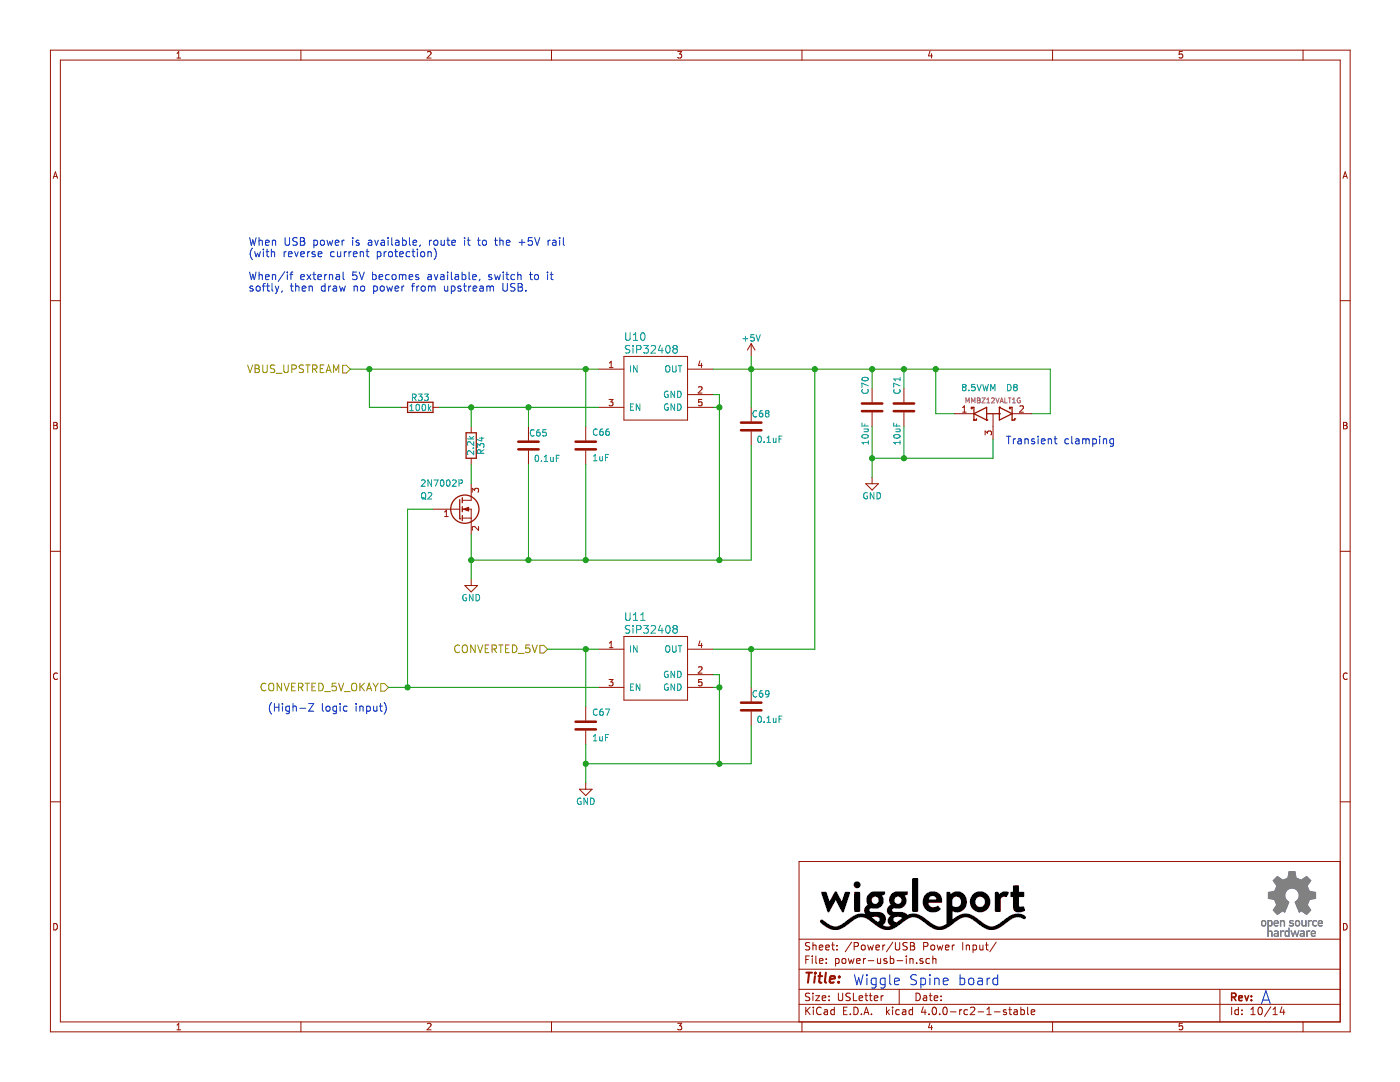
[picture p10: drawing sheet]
EESchema Schematic File Version 2
LIBS:power
LIBS:device
LIBS:transistors
LIBS:conn
LIBS:linear
LIBS:regul
LIBS:74xx
LIBS:cmos4000
LIBS:adc-dac
LIBS:memory
LIBS:xilinx
LIBS:microcontrollers
LIBS:dsp
LIBS:microchip
LIBS:analog_switches
LIBS:motorola
LIBS:texas
LIBS:intel
LIBS:audio
LIBS:interface
LIBS:digital-audio
LIBS:philips
LIBS:display
LIBS:cypress
LIBS:siliconi
LIBS:opto
LIBS:atmel
LIBS:contrib
LIBS:valves
LIBS:ftdi
LIBS:Lattice
LIBS:silabs
LIBS:Cypress_cy8c5xlp
LIBS:Cypress_PSoC
LIBS:Lattice_iCE_FPGA
LIBS:xess
LIBS:xilinx6s
LIBS:xilinx6v
LIBS:xilinx7
LIBS:wiggle-spine-cache
EELAYER 25 0
EELAYER END
$Descr USLetter 11000 8500
encoding utf-8
Sheet 10 14
Title ""
Date ""
Rev ""
Comp ""
Comment1 ""
Comment2 ""
Comment3 ""
Comment4 ""
$EndDescr
$Comp
L Q_NMOS_GSD Q2
U 1 1
P 3600 4000
F 0 "Q2" H 3300 4100 50  0000 L CNN
F 1 "2N7002P" H 3300 4200 50  0000 L CNN
F 2 "TO_SOT_Packages_SMD:SOT-23" H 3800 4100 29  0001 C CNN
F 3 "http://www.nxp.com/documents/data_sheet/2N7002P.pdf" H 3600 4000 60  0001 C CNN
F 4 "NXP" H 3600 4000 60  0001 C CNN "Mfg1"
F 5 "2N7002P.215" H 3600 4000 60  0001 C CNN "Mfg1Id"
F 6 "0.02936" H 3600 4000 60  0001 C CNN "RefPrice1k"
F 7 "Digikey" H 3600 4000 60  0001 C CNN "Vend1"
F 8 "568-5818-1-ND" H 3600 4000 60  0001 C CNN "Vend1Id"
	1    3600 4000
	1    0    0    -1  
$EndComp
$Comp
L C C66
U 1 1
P 4600 3500
F 0 "C66" H 4650 3600 50  0000 L CNN
F 1 "1uF " H 4650 3400 50  0000 L CNN
F 2 "Capacitors_SMD:C_0805" H 4638 3350 30  0001 C CNN
F 3 "http://www.murata.com/~/media/webrenewal/support/library/catalog/products/capacitor/mlcc/c02e.ashx" H 4600 3500 60  0001 C CNN
F 4 "GRM219R61H105KA73D" H 4650 3300 39  0001 L BNN "Mfg1Id"
F 5 "Murata" H 4600 3500 60  0001 C CNN "Mfg1"
F 6 "Digikey" H 4600 3500 60  0001 C CNN "Vend1"
F 7 "490-10743-2-ND" H 4600 3500 60  0001 C CNN "Vend1Id"
F 8 "0.03980" H 4600 3500 60  0001 C CNN "RefPrice1k"
	1    4600 3500
	1    0    0    -1  
$EndComp
$Comp
L R R33
U 1 1
P 3300 3200
F 0 "R33" V 3380 3200 50  0000 C CNN
F 1 "100k" V 3300 3200 50  0000 C CNN
F 2 "Resistors_SMD:R_0805" V 3230 3200 30  0001 C CNN
F 3 "https://www.seielect.com/Catalog/SEI-RMCF_RMCP.pdf" H 3300 3200 30  0001 C CNN
F 4 "Digikey" V 3300 3200 60  0001 C CNN "Vend1"
F 5 "Stackpole" V 3300 3200 60  0001 C CNN "Mfg1"
F 6 "RMCF0805JT100K" V 3300 3200 60  0001 C CNN "Mfg1Id"
F 7 "RMCF0805JT100KCT-ND" V 3300 3200 60  0001 C CNN "Vend1Id"
F 8 "0.00320" V 3300 3200 60  0001 C CNN "RefPrice1k"
	1    3300 3200
	0    -1   -1   0   
$EndComp
$Comp
L C C68
U 1 1
P 5900 3350
F 0 "C68" H 5750 3250 50  0000 L CNN
F 1 "0.1uF" H 5650 3450 50  0000 L CNN
F 2 "Capacitors_SMD:C_0805" H 5938 3200 30  0001 C CNN
F 3 "http://psearch.murata.com/capacitor/product/GRM21BR71H104MA01%23.pdf" H 5900 3350 60  0001 C CNN
F 4 "0.01880" V 5900 3350 60  0001 C CNN "RefPrice1k"
F 5 "490-9672-2-ND" V 5900 3350 60  0001 C CNN "Vend1Id"
F 6 "Digikey" V 5900 3350 60  0001 C CNN "Vend1"
F 7 "Murata" V 5900 3350 60  0001 C CNN "Mfg1"
F 8 "GRM21BR71H104MA01L" V 5900 3350 60  0001 C CNN "Mfg1Id"
	1    5900 3350
	-1   0    0    1   
$EndComp
$Comp
L +5V #PWR0145
U 1 1
P 5900 2800
F 0 "#PWR0145" H 5900 2650 50  0001 C CNN
F 1 "+5V" H 5900 2940 50  0000 C CNN
F 2 "" H 5900 2800 60  0000 C CNN
F 3 "" H 5900 2800 60  0000 C CNN
	1    5900 2800
	1    0    0    -1  
$EndComp
Text HLabel 2750 2900 0    60   Input ~ 0
VBUS_UPSTREAM
Text HLabel 4300 5100 0    60   Input ~ 0
CONVERTED_5V
Text HLabel 3050 5400 0    60   Input ~ 0
CONVERTED_5V_OKAY
$Comp
L GND #PWR0146
U 1 1
P 3700 4550
F 0 "#PWR0146" H 3700 4300 50  0001 C CNN
F 1 "GND" H 3700 4400 50  0000 C CNN
F 2 "" H 3700 4550 60  0000 C CNN
F 3 "" H 3700 4550 60  0000 C CNN
	1    3700 4550
	1    0    0    -1  
$EndComp
Text Notes 1950 2300 0    60   ~ 0
When USB power is available, route it to the +5V rail\n(with reverse current protection)\n\nWhen/if external 5V becomes available, switch to it\nsoftly, then draw no power from upstream USB.
$Comp
L C C65
U 1 1
P 4150 3500
F 0 "C65" H 4000 3400 50  0000 L CNN
F 1 "0.1uF" H 3900 3600 50  0000 L CNN
F 2 "Capacitors_SMD:C_0805" H 4188 3350 30  0001 C CNN
F 3 "http://psearch.murata.com/capacitor/product/GRM21BR71H104MA01%23.pdf" H 4150 3500 60  0001 C CNN
F 4 "0.01880" V 4150 3500 60  0001 C CNN "RefPrice1k"
F 5 "490-9672-2-ND" V 4150 3500 60  0001 C CNN "Vend1Id"
F 6 "Digikey" V 4150 3500 60  0001 C CNN "Vend1"
F 7 "Murata" V 4150 3500 60  0001 C CNN "Mfg1"
F 8 "GRM21BR71H104MA01L" V 4150 3500 60  0001 C CNN "Mfg1Id"
	1    4150 3500
	-1   0    0    1   
$EndComp
$Comp
L C C67
U 1 1
P 4600 5700
F 0 "C67" H 4650 5800 50  0000 L CNN
F 1 "1uF " H 4650 5600 50  0000 L CNN
F 2 "Capacitors_SMD:C_0805" H 4638 5550 30  0001 C CNN
F 3 "http://www.murata.com/~/media/webrenewal/support/library/catalog/products/capacitor/mlcc/c02e.ashx" H 4600 5700 60  0001 C CNN
F 4 "GRM219R61H105KA73D" H 4650 5500 39  0001 L BNN "Mfg1Id"
F 5 "Murata" H 4600 5700 60  0001 C CNN "Mfg1"
F 6 "Digikey" H 4600 5700 60  0001 C CNN "Vend1"
F 7 "490-10743-2-ND" H 4600 5700 60  0001 C CNN "Vend1Id"
F 8 "0.03980" H 4600 5700 60  0001 C CNN "RefPrice1k"
	1    4600 5700
	1    0    0    -1  
$EndComp
$Comp
L C C69
U 1 1
P 5900 5550
F 0 "C69" H 5750 5450 50  0000 L CNN
F 1 "0.1uF" H 5650 5650 50  0000 L CNN
F 2 "Capacitors_SMD:C_0805" H 5938 5400 30  0001 C CNN
F 3 "http://psearch.murata.com/capacitor/product/GRM21BR71H104MA01%23.pdf" H 5900 5550 60  0001 C CNN
F 4 "0.01880" V 5900 5550 60  0001 C CNN "RefPrice1k"
F 5 "490-9672-2-ND" V 5900 5550 60  0001 C CNN "Vend1Id"
F 6 "Digikey" V 5900 5550 60  0001 C CNN "Vend1"
F 7 "Murata" V 5900 5550 60  0001 C CNN "Mfg1"
F 8 "GRM21BR71H104MA01L" V 5900 5550 60  0001 C CNN "Mfg1Id"
	1    5900 5550
	-1   0    0    1   
$EndComp
$Comp
L GND #PWR0147
U 1 1
P 4600 6150
F 0 "#PWR0147" H 4600 5900 50  0001 C CNN
F 1 "GND" H 4600 6000 50  0000 C CNN
F 2 "" H 4600 6150 60  0000 C CNN
F 3 "" H 4600 6150 60  0000 C CNN
	1    4600 6150
	1    0    0    -1  
$EndComp
$Comp
L R R34
U 1 1
P 3700 3500
F 0 "R34" V 3780 3500 50  0000 C CNN
F 1 "2.2k" V 3700 3500 50  0000 C CNN
F 2 "Resistors_SMD:R_0805" V 3630 3500 30  0001 C CNN
F 3 "http://www.seielect.com/Catalog/SEI-RMCF_RMCP.pdf" H 3700 3500 30  0001 C CNN
F 4 "0.0032" V 3700 3500 60  0001 C CNN "RefPrice1k"
F 5 "RMCF0805JT2K20CT-ND" V 3700 3500 60  0001 C CNN "Vend1Id"
F 6 "Digikey" V 3700 3500 60  0001 C CNN "Vend1"
F 7 "Stackpole" V 3700 3500 60  0001 C CNN "Mfg1"
F 8 "RMCF0805JT2K20CT" V 3700 3500 60  0001 C CNN "Mfg1Id"
	1    3700 3500
	1    0    0    -1  
$EndComp
Text Notes 2100 5600 0    60   ~ 0
(High-Z logic input)
$Comp
L SiP32408 U10
U 1 1
P 5150 2950
F 0 "U10" H 4900 3250 60  0000 L CNN
F 1 "SiP32408" H 4900 3150 60  0000 L CNN
F 2 "TDFN4:TDFN4" H 5200 3150 60  0001 C CNN
F 3 "http://www.vishay.com/docs/63717/sip32408.pdf" H 5200 3150 60  0001 C CNN
F 4 "Digikey" H 5150 2950 60  0001 C CNN "Vend1"
F 5 "SIP32408DNP-T1-GE4CT-ND" H 5150 2950 60  0001 C CNN "Vend1Id"
F 6 "Vishay" H 5150 2950 60  0001 C CNN "Mfg1"
F 7 "SIP32408DNP-T1-GE4" H 5150 2950 60  0001 C CNN "Mfg1Id"
F 8 "0.175" H 5150 2950 60  0001 C CNN "RefPrice1k"
	1    5150 2950
	1    0    0    -1  
$EndComp
$Comp
L SiP32408 U11
U 1 1
P 5150 5150
F 0 "U11" H 4900 5450 60  0000 L CNN
F 1 "SiP32408" H 4900 5350 60  0000 L CNN
F 2 "TDFN4:TDFN4" H 5200 5350 60  0001 C CNN
F 3 "http://www.vishay.com/docs/63717/sip32408.pdf" H 5200 5350 60  0001 C CNN
F 4 "Digikey" H 5150 5150 60  0001 C CNN "Vend1"
F 5 "SIP32408DNP-T1-GE4CT-ND" H 5150 5150 60  0001 C CNN "Vend1Id"
F 6 "Vishay" H 5150 5150 60  0001 C CNN "Mfg1"
F 7 "SIP32408DNP-T1-GE4" H 5150 5150 60  0001 C CNN "Mfg1Id"
F 8 "0.175" H 5150 5150 60  0001 C CNN "RefPrice1k"
	1    5150 5150
	1    0    0    -1  
$EndComp
$Comp
L C C70
U 1 1
P 6850 3200
F 0 "C70" V 6800 3300 50  0000 L CNN
F 1 "10uF " V 6800 2900 50  0000 L CNN
F 2 "Capacitors_SMD:C_1206" H 6888 3050 30  0001 C CNN
F 3 "http://www.murata.com/~/media/webrenewal/support/library/catalog/products/capacitor/mlcc/c02e.ashx" H 6850 3200 60  0001 C CNN
F 4 "GRM31CR61H106MA12L" H 6900 3000 39  0001 L BNN "Mfg1Id"
F 5 "Murata" H 6850 3200 60  0001 C CNN "Mfg1"
F 6 "Digikey" H 6850 3200 60  0001 C CNN "Vend1"
F 7 "490-10756-2-ND" H 6850 3200 60  0001 C CNN "Vend1Id"
F 8 "0.07429" H 6850 3200 60  0001 C CNN "RefPrice1k"
	1    6850 3200
	1    0    0    -1  
$EndComp
$Comp
L C C71
U 1 1
P 7100 3200
F 0 "C71" V 7050 3300 50  0000 L CNN
F 1 "10uF " V 7050 2900 50  0000 L CNN
F 2 "Capacitors_SMD:C_1206" H 7138 3050 30  0001 C CNN
F 3 "http://www.murata.com/~/media/webrenewal/support/library/catalog/products/capacitor/mlcc/c02e.ashx" H 7100 3200 60  0001 C CNN
F 4 "GRM31CR61H106MA12L" H 7150 3000 39  0001 L BNN "Mfg1Id"
F 5 "Murata" H 7100 3200 60  0001 C CNN "Mfg1"
F 6 "Digikey" H 7100 3200 60  0001 C CNN "Vend1"
F 7 "490-10756-2-ND" H 7100 3200 60  0001 C CNN "Vend1Id"
F 8 "0.07429" H 7100 3200 60  0001 C CNN "RefPrice1k"
	1    7100 3200
	1    0    0    -1  
$EndComp
$Comp
L GND #PWR0148
U 1 1
P 6850 3750
F 0 "#PWR0148" H 6850 3500 50  0001 C CNN
F 1 "GND" H 6850 3600 50  0000 C CNN
F 2 "" H 6850 3750 60  0000 C CNN
F 3 "" H 6850 3750 60  0000 C CNN
	1    6850 3750
	1    0    0    -1  
$EndComp
Text Notes 6700 7750 0    79   ~ 0
Wiggle Spine board
Text Notes 9900 7900 0    102  ~ 0
A
Wire Wire Line
	5600 3200 5650 3200
Wire Wire Line
	5650 4400 5650 3100
Wire Wire Line
	5650 3100 5600 3100
Connection ~ 5650 3200
Wire Wire Line
	2750 2900 4700 2900
Wire Wire Line
	4600 2900 4600 3350
Connection ~ 4600 2900
Wire Wire Line
	5900 4400 5900 3500
Connection ~ 5900 2900
Wire Wire Line
	5900 2800 5900 3200
Wire Wire Line
	3700 4400 5900 4400
Connection ~ 4600 4400
Connection ~ 5650 4400
Wire Wire Line
	5600 5400 5650 5400
Wire Wire Line
	5650 5300 5650 6000
Wire Wire Line
	5600 5300 5650 5300
Connection ~ 5650 5400
Wire Wire Line
	4300 5100 4700 5100
Wire Wire Line
	4600 5100 4600 5550
Connection ~ 4600 5100
Wire Wire Line
	5900 6000 5900 5700
Wire Wire Line
	5900 5100 5900 5400
Wire Wire Line
	5600 5100 6400 5100
Wire Wire Line
	4600 5850 4600 6150
Wire Wire Line
	4600 6000 5900 6000
Connection ~ 4600 6000
Connection ~ 5650 6000
Wire Wire Line
	6400 5100 6400 2900
Connection ~ 5900 5100
Wire Wire Line
	3050 5400 4700 5400
Wire Wire Line
	4150 4400 4150 3650
Wire Wire Line
	3450 3200 4700 3200
Wire Wire Line
	4150 3200 4150 3350
Connection ~ 4150 3200
Wire Wire Line
	3150 3200 2900 3200
Wire Wire Line
	2900 3200 2900 2900
Connection ~ 2900 2900
Wire Wire Line
	3700 3200 3700 3350
Connection ~ 3700 3200
Wire Wire Line
	3700 3650 3700 3800
Wire Wire Line
	4600 3650 4600 4400
Wire Wire Line
	3700 4200 3700 4550
Connection ~ 4150 4400
Connection ~ 3700 4400
Wire Wire Line
	3400 4000 3200 4000
Wire Wire Line
	3200 4000 3200 5400
Connection ~ 3200 5400
Connection ~ 6850 3600
Wire Wire Line
	7100 3350 7100 3600
Wire Wire Line
	6850 3350 6850 3750
Connection ~ 7100 2900
Connection ~ 6850 2900
Wire Wire Line
	7100 2900 7100 3050
Wire Wire Line
	6850 2900 6850 3050
Connection ~ 7100 3600
Connection ~ 6400 2900
Wire Wire Line
	7800 3600 7800 3450
Wire Wire Line
	8100 3250 8250 3250
Connection ~ 7350 2900
Wire Wire Line
	7350 3250 7350 2900
Wire Wire Line
	7500 3250 7350 3250
Wire Wire Line
	6850 3600 7800 3600
Wire Wire Line
	8250 3250 8250 2900
Wire Wire Line
	8250 2900 5600 2900
Text Notes 7900 3500 0    60   ~ 0
Transient clamping
$Comp
L D_Schottky_x2_ACom_KKA D8
U 1 1
P 7800 3250
F 0 "D8" H 8000 3450 50  0000 R CNN
F 1 "8.5VWM" H 7550 3450 50  0000 L CNN
F 2 "TO_SOT_Packages_SMD:SOT-23" H 7800 3250 60  0001 C CNN
F 3 "http://www.onsemi.com/pub_link/Collateral/MMBZ5V6ALT1-D.PDF" H 7800 3250 60  0001 C CNN
F 4 "ON Semi" H 7450 3400 39  0001 L BNN "Mfg1"
F 5 "MMBZ12VALT1G" H 7800 3350 39  0000 C CNN "Mfg1Id"
F 6 "MMBZ12VALT1GOSCT-ND" H 7800 3250 60  0001 C CNN "Vend1Id"
F 7 ".04471" H 7800 3250 60  0001 C CNN "RefPrice1k"
F 8 "Digikey" H 7800 3250 60  0001 C CNN "Vend1"
	1    7800 3250
	1    0    0    -1  
$EndComp
$EndSCHEMATC
